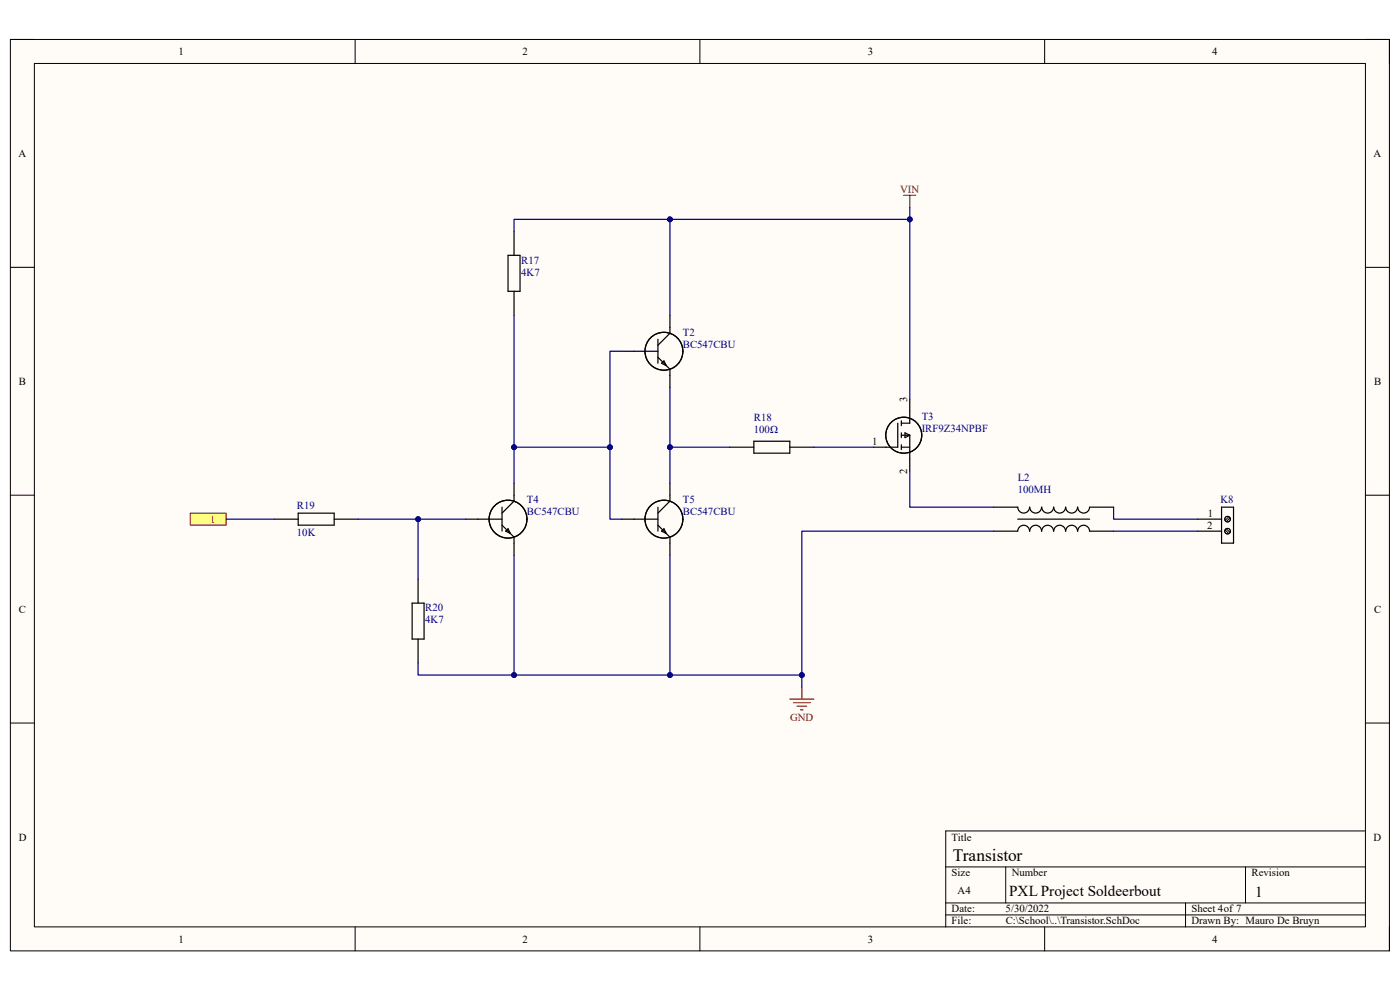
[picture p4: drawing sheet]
<svg xmlns="http://www.w3.org/2000/svg" width="297mm" height="210mm" viewBox="0 0 297 210" stroke-linecap="round" stroke-linejoin="round" font-family="sans-serif">
<path d="M2.2 8.4h292.6v193.3h-292.6z" fill-rule="evenodd" fill="#fffcf8"/>
<path d="M2.2 8.4h292.6v193.3h-292.6z" fill="none" stroke="#000" stroke-width=".21"/>
<path d="M7.3 13.5h282.4v183.1h-282.4z" fill-rule="evenodd" fill="#fffcf8"/>
<g fill="none" stroke="#000" stroke-width=".21">
<path d="M2.2 8.4h5.1M7.3 13.5h282.4v183.1h-282.4zM75.3 8.4v5.1M148.5 8.4v5.1M221.6 8.4v5.1M289.7 8.4h5.1v5.1M2.2 56.7h5.1M289.7 56.7h5.1M2.2 105h5.1M259.9 112.4l.8 .8M260.2 112.2l.7 .7M260.7 109.6l-.8 .8"/>
<path d="M260.9 109.9l-.7 .7M289.7 105.1h5.1M2.2 153.4h5.1M289.7 153.4h5.1M289.7 176.3h-89.1v20.3M75.3 196.6v5.1M148.5 196.6v5.1M200.6 183.9h89.1M200.6 191.5h89.1M200.6 194.1h89.1M213.4 183.9v7.6M221.6 196.6v5.1"/>
<path d="M251.5 191.5v5.1M264.2 183.9v7.6M294.8 196.6v5.1"/>
<circle cx="260.4" cy="110.1" r=".59"/>
<circle cx="260.4" cy="112.7" r=".59"/>
</g>
<g fill="none" stroke="#000" stroke-width=".25">
<path d="M107.8 54.2h2.5v7.6h-2.5zM109.1 49.1v5.1M109.1 61.8v5.1M131.9 74.5h7.7M139.6 75.8l2.5 2.5v3.8M139.6 72v5.1M140.3 77.1l.6-.5 .5 1zM142.1 66.9v3.8l-2.5 2.5M154.8 94.9h5.1M159.9 93.6h7.7v2.5h-7.7zM167.6 94.9h5.1M190.5 89.8v5.1h-5.1"/>
<path d="M191.2 94.9h1.8M191.2 92.3h1.8M191.2 89.3v1M191.2 91.8v1M191.2 94.4v1M192 91.8l1 .5-1 .5zM193 84.7v5.1h-1.8M193 92.3v7.7M58.2 110.1h5.1M63.3 108.9h7.6v2.5h-7.6zM70.9 110.1h5.1M98.9 110.1h7.6"/>
<path d="M106.5 111.4l2.6 2.6v3.8M106.5 107.6v5.1M107.3 112.7l.5-.5 .5 1zM109.1 102.5v3.8l-2.6 2.6M131.9 110.1h7.7M139.6 111.4l2.5 2.6v3.8M139.6 107.6v5.1M140.3 112.7l.6-.5 .5 1zM142.1 102.5v3.8l-2.5 2.6M210.8 112.7h5.1M210.8 107.6h5.1M215.9 110.1h15.3"/>
<path d="M215.9 112.7a1.25 1.25 0 0 1 1.3-1.3 1.25 1.25 0 0 1 1.2 1.3M215.9 107.6a1.25 1.25 0 0 0 1.3 1.2 1.25 1.25 0 0 0 1.2-1.2M218.5 112.7a1.25 1.25 0 0 1 1.2-1.3 1.25 1.25 0 0 1 1.3 1.3M218.5 107.6a1.25 1.25 0 0 0 1.2 1.2 1.25 1.25 0 0 0 1.3-1.2M221 112.7a1.25 1.25 0 0 1 1.3-1.3 1.25 1.25 0 0 1 1.2 1.3M221 107.6a1.25 1.25 0 0 0 1.2 1.2 1.25 1.25 0 0 0 1.3-1.2M223.6 107.6a1.25 1.25 0 0 0 1.2 1.2 1.25 1.25 0 0 0 1.3-1.2M223.6 112.7a1.25 1.25 0 0 1 1.2-1.3 1.25 1.25 0 0 1 1.3 1.3M226.1 112.7a1.25 1.25 0 0 1 1.3-1.3 1.25 1.25 0 0 1 1.2 1.3M226.1 107.6a1.25 1.25 0 0 0 1.2 1.2 1.25 1.25 0 0 0 1.3-1.2M228.6 112.7a1.25 1.25 0 0 1 1.3-1.3 1.25 1.25 0 0 1 1.3 1.3h5.1M228.6 107.6a1.25 1.25 0 0 0 1.3 1.2 1.25 1.25 0 0 0 1.3-1.2h5.1"/>
<path d="M254.1 110.1h5.1M254.1 112.7h5.1M259.2 107.6h2.5v7.6h-2.5zM87.4 127.9h2.6v7.7h-2.6zM88.7 122.9v5M88.7 135.6v5.1"/>
<circle cx="140.9" cy="74.5" r="4"/>
<circle cx="191.7" cy="92.3" r="3.8"/>
<circle cx="107.8" cy="110.1" r="4"/>
<circle cx="140.9" cy="110.1" r="4"/>
</g>
<path d="M191.7 41.4h2.6M193 41.4v2.6M167.6 148.3h5.1M168.3 149.1h3.6M169.1 149.8h2M169.9 150.6h.5M170.1 145.7v2.6" fill="none" stroke="#800000" stroke-width=".25"/>
<path d="M40.4 108.9h7.6v2.5h-7.6z" fill-rule="evenodd" fill="#ffff80"/>
<path d="M40.4 108.9h7.6v2.5h-7.6z" fill="none" stroke="#800000" stroke-width=".21"/>
<path d="M142.1 82.1v12.8h12.7M172.7 94.9h12.7M193 100v7.6h17.8M236.3 107.6v2.5h17.8M236.3 112.7h17.8" fill="none" stroke="#000080" stroke-width=".25"/>
<circle cx="142.1" cy="94.9" r=".51" fill="#000080"/>
<circle cx="142.1" cy="94.9" r=".51" fill="none" stroke="#000080" stroke-width=".21"/>
<path d="M142.1 94.9v7.6" fill="none" stroke="#000080" stroke-width=".25"/>
<circle cx="142.1" cy="94.9" r=".51" fill="#000080"/>
<circle cx="142.1" cy="94.9" r=".51" fill="none" stroke="#000080" stroke-width=".21"/>
<path d="M109.1 49.1v-2.6h33v20.4" fill="none" stroke="#000080" stroke-width=".25"/>
<circle cx="142.1" cy="46.5" r=".51" fill="#000080"/>
<circle cx="142.1" cy="46.5" r=".51" fill="none" stroke="#000080" stroke-width=".21"/>
<path d="M98.9 110.1h-10.2v12.8" fill="none" stroke="#000080" stroke-width=".25"/>
<circle cx="88.7" cy="110.1" r=".51" fill="#000080"/>
<circle cx="88.7" cy="110.1" r=".51" fill="none" stroke="#000080" stroke-width=".21"/>
<path d="M109.1 117.8v25.4h-20.4v-2.5" fill="none" stroke="#000080" stroke-width=".25"/>
<circle cx="109.1" cy="143.2" r=".51" fill="#000080"/>
<circle cx="109.1" cy="143.2" r=".51" fill="none" stroke="#000080" stroke-width=".21"/>
<path d="M142.1 117.8v25.4h-33" fill="none" stroke="#000080" stroke-width=".25"/>
<circle cx="142.1" cy="143.2" r=".51" fill="#000080"/>
<circle cx="142.1" cy="143.2" r=".51" fill="none" stroke="#000080" stroke-width=".21"/>
<circle cx="109.1" cy="143.2" r=".51" fill="#000080"/>
<circle cx="109.1" cy="143.2" r=".51" fill="none" stroke="#000080" stroke-width=".21"/>
<path d="M142.1 143.2h28v2.5" fill="none" stroke="#000080" stroke-width=".25"/>
<circle cx="142.1" cy="143.2" r=".51" fill="#000080"/>
<circle cx="142.1" cy="143.2" r=".51" fill="none" stroke="#000080" stroke-width=".21"/>
<circle cx="170.1" cy="143.2" r=".51" fill="#000080"/>
<circle cx="170.1" cy="143.2" r=".51" fill="none" stroke="#000080" stroke-width=".21"/>
<path d="M210.8 112.7h-40.7v30.5" fill="none" stroke="#000080" stroke-width=".25"/>
<circle cx="170.1" cy="143.2" r=".51" fill="#000080"/>
<circle cx="170.1" cy="143.2" r=".51" fill="none" stroke="#000080" stroke-width=".21"/>
<path d="M109.1 94.9h20.3" fill="none" stroke="#000080" stroke-width=".25"/>
<circle cx="129.4" cy="94.9" r=".51" fill="#000080"/>
<circle cx="129.4" cy="94.9" r=".51" fill="none" stroke="#000080" stroke-width=".21"/>
<circle cx="109.1" cy="94.9" r=".51" fill="#000080"/>
<circle cx="109.1" cy="94.9" r=".51" fill="none" stroke="#000080" stroke-width=".21"/>
<path d="M142.1 46.5h50.9v38.2" fill="none" stroke="#000080" stroke-width=".25"/>
<circle cx="142.1" cy="46.5" r=".51" fill="#000080"/>
<circle cx="142.1" cy="46.5" r=".51" fill="none" stroke="#000080" stroke-width=".21"/>
<circle cx="193" cy="46.5" r=".51" fill="#000080"/>
<circle cx="193" cy="46.5" r=".51" fill="none" stroke="#000080" stroke-width=".21"/>
<path d="M193 44v2.5" fill="none" stroke="#000080" stroke-width=".25"/>
<circle cx="193" cy="46.5" r=".51" fill="#000080"/>
<circle cx="193" cy="46.5" r=".51" fill="none" stroke="#000080" stroke-width=".21"/>
<path d="M76 110.1h12.7" fill="none" stroke="#000080" stroke-width=".25"/>
<circle cx="88.7" cy="110.1" r=".51" fill="#000080"/>
<circle cx="88.7" cy="110.1" r=".51" fill="none" stroke="#000080" stroke-width=".21"/>
<path d="M131.9 74.5h-2.5v35.6h2.5M48 110.1h10.2" fill="none" stroke="#000080" stroke-width=".25"/>
<circle cx="129.4" cy="94.9" r=".51" fill="#000080"/>
<circle cx="129.4" cy="94.9" r=".51" fill="none" stroke="#000080" stroke-width=".21"/>
<path d="M109.1 66.9v35.6" fill="none" stroke="#000080" stroke-width=".25"/>
<circle cx="109.1" cy="94.9" r=".51" fill="#000080"/>
<circle cx="109.1" cy="94.9" r=".51" fill="none" stroke="#000080" stroke-width=".21"/>
<text font-size="3.7" x="202.1" y="182.6">Transistor</text>
<g font-size="3.2">
<text x="214.1" y="190.1">PXL Project Soldeerbout</text>
<text x="266.3" y="190.3">1</text>
</g>
<g font-size="2.3">
<text x="37.9" y="11.7">1</text>
<text x="110.9" y="11.7">2</text>
<text x="184.1" y="11.7">3</text>
<text x="257.1" y="11.7">4</text>
<text x="3.9" y="33.3">A</text>
<text x="291.4" y="33.3">A</text>
<text x="4" y="81.6">B</text>
<text x="291.5" y="81.6">B</text>
<text x="192.5" y="85.2" transform="rotate(-90 192.5 85.2)">3</text>
<text x="185" y="94.4">1</text>
<text x="192.5" y="100.5" transform="rotate(-90 192.5 100.5)">2</text>
<text x="256.1" y="112.1">2</text>
<text x="256.2" y="109.6">1</text>
<text x="4" y="130">C</text>
<text x="291.5" y="130">C</text>
<text x="4" y="178.3">D</text>
<text x="201.9" y="178.3">Title</text>
<text x="291.4" y="178.3">D</text>
<text x="201.9" y="185.9">Size</text>
<text x="214.6" y="185.9">Number</text>
<text x="265.5" y="185.9">Revision</text>
<text x="203.2" y="189.7">A4</text>
<text x="201.9" y="193.5">Date:</text>
<text x="201.9" y="196.1">File:</text>
<text x="213.3" y="193.5">5/30/2022</text>
<text x="213.4" y="196.1">C:\School\..\Transistor.SchDoc</text>
<text x="252.8" y="193.5">Sheet 4of 7</text>
<text x="252.8" y="196.1">Drawn By: Mauro De Bruyn</text>
<text x="37.9" y="199.9">1</text>
<text x="110.9" y="199.9">2</text>
<text x="184.1" y="199.9">3</text>
<text x="257.1" y="199.9">4</text>
</g>
<g font-size="2.3" fill="#800000">
<text x="191" y="40.9">VIN</text>
<text x="44.6" y="110.9">1</text>
<text x="167.6" y="152.9">GND</text>
</g>
<g font-size="2.3" fill="#000080">
<text x="110.6" y="55.9">R17</text>
<text x="110.6" y="58.5">4K7</text>
<text x="144.9" y="71.2">T2</text>
<text x="144.9" y="73.7">BC547CBU</text>
<text x="159.9" y="89.3">R18</text>
<text x="195.5" y="89">T3</text>
<text x="159.9" y="91.8">100Ω</text>
<text x="195.5" y="91.6">IRF9Z34NPBF</text>
<text x="215.9" y="102">L2</text>
<text x="111.8" y="106.8">T4</text>
<text x="144.9" y="106.8">T5</text>
<text x="215.9" y="104.5">100MH</text>
<text x="258.9" y="106.8">K8</text>
<text x="63" y="108.1">R19</text>
<text x="63" y="113.7">10K</text>
<text x="111.8" y="109.3">BC547CBU</text>
<text x="144.9" y="109.3">BC547CBU</text>
<text x="90.2" y="129.7">R20</text>
<text x="90.2" y="132.2">4K7</text>
</g>
</svg>
